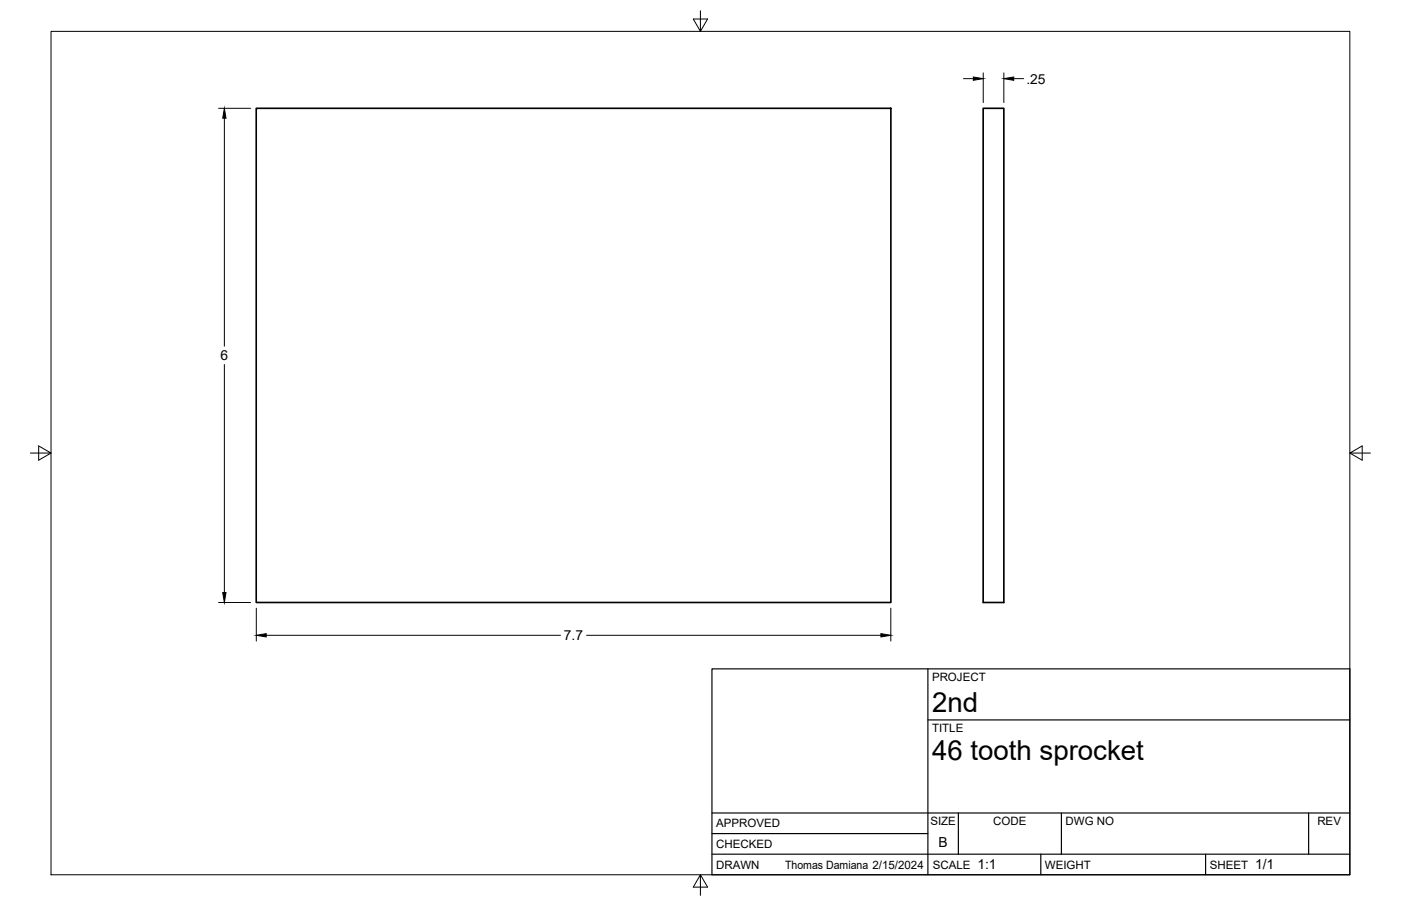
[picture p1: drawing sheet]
<svg xmlns="http://www.w3.org/2000/svg" width="432mm" height="279mm" viewBox="0 0 432 279" stroke-linecap="round" stroke-linejoin="round" font-family="sans-serif">
<!-- layer: Visible -->
<path d="M79 33.4h195.6v152.4h-195.6zM303 33.4h6.4v152.4h-6.4z" fill="none" stroke="#000" stroke-width=".51"/>
<!-- layer: Border -->
<path d="M15.7 9.7h400.3v260.1h-400.3zM215.9 3.3v6.4l-2.2-3.8h4.4l-2.2 3.8M9.4 139.7h6.3l-3.8-2.2v4.4l3.8-2.2M416 139.7l3.8 2.2v-4.4l-3.8 2.2h6.4M215.9 269.8l2.2 3.8h-4.4l2.2-3.8v6.3" fill="none" stroke="#000" stroke-width=".31"/>
<!-- layer: Titleblock -->
<path d="M219.4 206.3h196.6v63.5h-196.6zM286 206.3v63.5M286 222h130M219.4 257.1h66.6M219.4 250.7h196.6M295.4 250.7v12.7M327.1 250.7v12.7M403.3 250.7v12.7M219.4 263.4h196.6M320.8 263.4v6.4M371.6 263.4v6.4" fill="none" stroke="#000" stroke-width=".36"/>
<!-- layer: FD_Dimensions -->
<path d="M67.4 33.4h9.8M69.2 36.4v70.4M296.9 24.3h3.1M303 22.5v9.1M309.4 22.5v9.1M312.4 24.3h3.1M69.2 112.4v70.4M67.4 185.8h9.8M79 187.6v10.1M82 195.9h90.7M180.8 195.9h90.7M274.6 187.6v10.1" fill="none" stroke="#000" stroke-width=".31"/>
<path d="M69.2 33.4l.5 3h-1.1zM300 23.7l3 .6-3 .5zM309.4 24.3l3-.6v1.1zM68.6 182.8h1.1l-.5 3zM79 195.9l3-.5v1zM271.5 195.4l3.1 .5-3.1 .5z" fill="#000" stroke="#000" stroke-width=".31"/>
<g font-size="8.5">
<text x="287.3" y="219.5">2nd</text>
<text x="287.3" y="234.5">46 tooth sprocket</text>
</g>
<g font-size="4.3">
<text x="316.4" y="25.8">.25</text>
<text x="68" y="111.1">6</text>
<text x="173.8" y="197.4">7.7</text>
<text x="289.3" y="261.2">B</text>
<text x="301.2" y="268.1">1:1</text>
<text x="386.8" y="268.1">1/1</text>
</g>
<g font-size="3.5">
<text x="287.3" y="210.1">PROJECT</text>
<text x="287.3" y="225.8">TITLE</text>
<text x="220.7" y="255.2">APPROVED</text>
<text x="286.7" y="254.5">SIZE</text>
<text x="306.1" y="254.5">CODE</text>
<text x="328.4" y="254.5">DWG NO</text>
<text x="406" y="254.5">REV</text>
<text x="220.7" y="261.5">CHECKED</text>
<text x="220.7" y="267.9">DRAWN</text>
<text x="242" y="267.9">Thomas Damiana 2/15/2024</text>
<text x="287.5" y="267.9">SCALE</text>
<text x="322.1" y="267.9">WEIGHT</text>
<text x="372.9" y="267.9">SHEET</text>
</g>
</svg>
